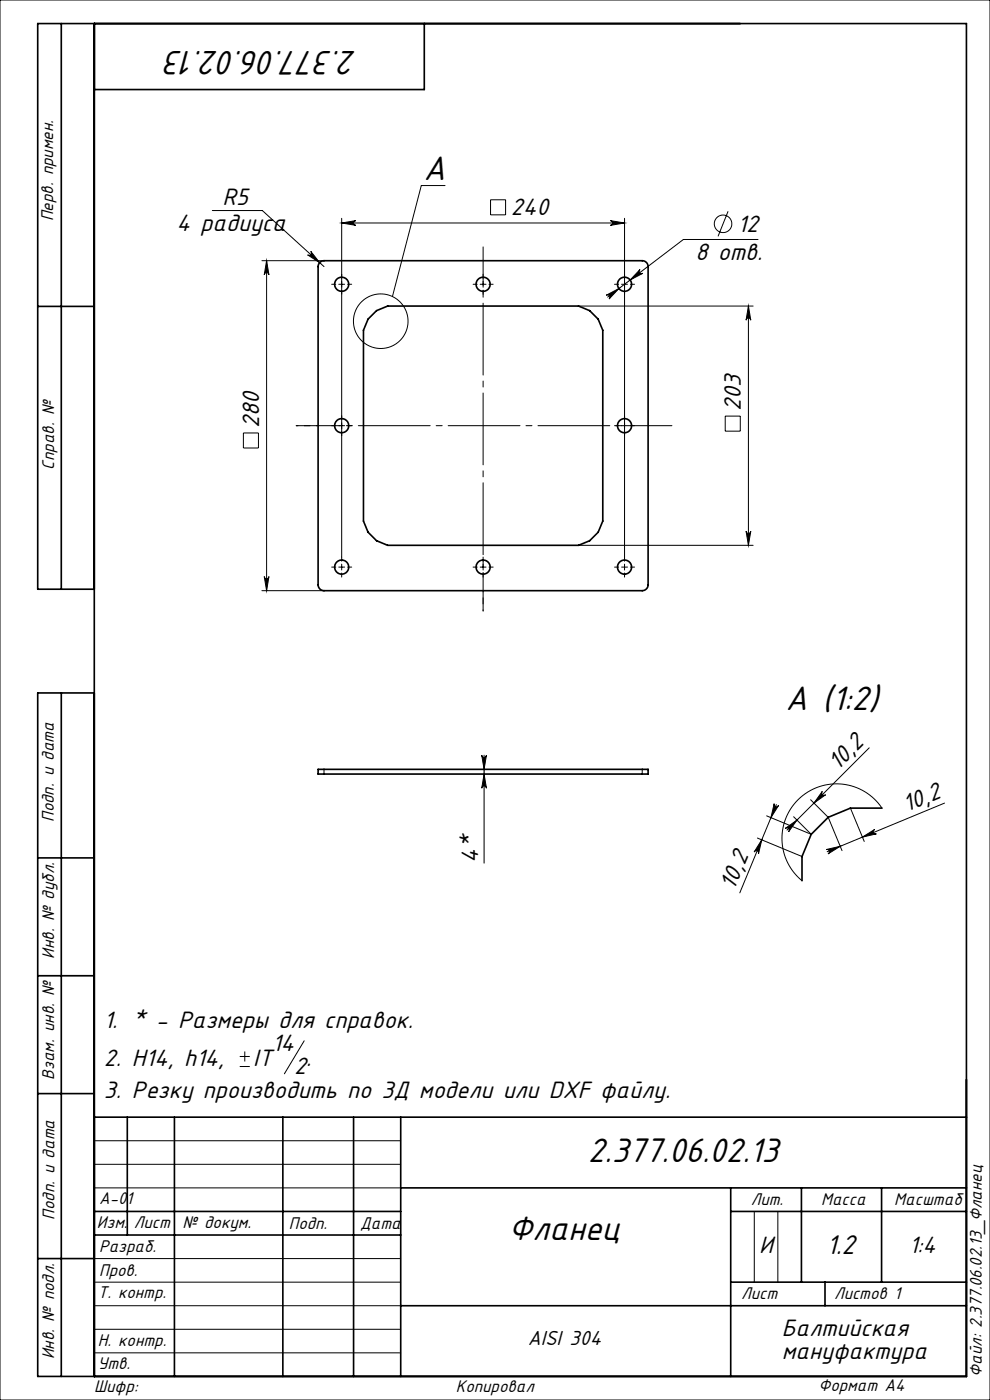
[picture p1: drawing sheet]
<svg xmlns="http://www.w3.org/2000/svg" width="210mm" height="297mm" viewBox="0 0 210 297" stroke-linecap="round" stroke-linejoin="round" font-family="sans-serif">
<g fill="none" stroke="#000" stroke-width=".21">
<path d="M0 0h210v297h-210zM94.4 39.4h-5l-6.2 23.5M45 44.7h10.6l13.1 11.9M55.6 55.3h13.1M56.6 55.3v70M56.6 55.3l.5 3a.5 .5 0 0 0-.5-.5 .5 .5 0 0 0-.5 .5zM65.9 53.3l1.9 2.4-2.6-1.6a.5 .5 0 0 0 .7-.1 .5 .5 0 0 0 0-.7zM72.5 47.3l3-.5a.5 .5 0 0 0-.5 .5 .5 .5 0 0 0 .5 .5zM72.5 46.3v71.9M72.5 47.3h60M102.5 59.7v1.2M104.1 42.4h3.1v3.2h-3.1z"/>
<path d="M129.5 46.8l3 .5-3 .5a.5 .5 0 0 0 .5-.5 .5 .5 0 0 0-.5-.5zM132.5 46.3v71.9M135.8 57.2a.5 .5 0 0 0-.1 .7 .5 .5 0 0 0 .7 .1l-2.7 1.4zM154.4 44.8l-2.1 5.3M160.8 50.8h-15.8l-16.1 12.2M71.9 60.3h1.2M101.9 60.3h1.2M122.7 64.9h37.1M128.6 62.6l2.7-1.4-2.1 2.2a.5 .5 0 0 0 .1-.7 .5 .5 0 0 0-.7-.1zM131.9 60.3h1.2M158.8 64.9l.5 3a.5 .5 0 0 0-.5-.4 .5 .5 0 0 0-.5 .4zM158.8 64.9v50.8"/>
<path d="M51.6 91.8h3.2v3.2h-3.2zM71.9 90.3h1.2M131.9 90.3h1.2M153.8 88.3h3.2v3.2h-3.2zM72.5 119.7v1.2M102.5 119.7v1.2M122.7 115.7h37.1M132.5 119.7v1.2M158.3 112.7a.5 .5 0 0 0 .5 .5 .5 .5 0 0 0 .5-.5l-.5 3zM55.6 125.3h13.1M56.1 122.3a.5 .5 0 0 0 .5 .5 .5 .5 0 0 0 .5-.5l-.5 3zM71.9 120.3h1.2"/>
<path d="M101.9 120.3h1.2M131.9 120.3h1.2M184.4 158.7l-17.5 17.4M68.7 163.2v1M102.2 160.2a.5 .5 0 0 0 .5 .5 .5 .5 0 0 0 .5-.5l-.5 3zM102.7 164.2l.5 3a.5 .5 0 0 0-.5-.5 .5 .5 0 0 0-.5 .5zM102.7 160.2v22.9M136.2 163.2v1M160.7 177.8l9.4 3.9M161.6 178.2l-.7 2.9a.5 .5 0 0 0-.3-.6 .5 .5 0 0 0-.6 .2zM162.6 173.1l9.5 3.9-3.8-3.7M164.2 170.5a.5 .5 0 0 0 .3 .6 .5 .5 0 0 0 .6-.2l-1.6 2.6z"/>
<path d="M164.7 170.7l-7.8 18.7M166.6 175.7l2.5-1.7-1.8 2.4a.5 .5 0 0 0 0-.6 .5 .5 0 0 0-.7-.1zM172 169.7l3.7 3.7 2.9 7.1M174.4 167.9a.5 .5 0 0 0 0 .7 .5 .5 0 0 0 .7 0l-2.4 1.8zM180.4 171.4l2.9 7.1M182.9 177.6l2.6-1.6a.5 .5 0 0 0-.2 .6 .5 .5 0 0 0 .6 .3zM187.1 171.4l-1.6-1.9-2-1.5-2.2-1.1-2.4-.5-2.5-.1-2.4 .5-2.3 1-2 1.5-1.7 1.9-1.2 2.2-.7 2.3-.2 2.5 .3 2.5 .9 2.3 1.3 2.1 1.7 1.7M200.4 170.4l-24.9 10.3M175.3 180.2l2.9-.7-2.6 1.6a.5 .5 0 0 0 .3-.6 .5 .5 0 0 0-.6-.3zM50.9 226.3h2.1M50.9 224.1h2.1M51.9 223.1v2.1"/>
<path d="M64.5 220.8l-4.2 7M20 242h65M20 247h65M20 252h65M160 257v15M165 257v15M20 277h65M20 272h65M20 267h65M20 287h65M20 282h65"/>
<circle cx="153.4" cy="47.5" r="1.86"/>
<circle cx="80.8" cy="68.1" r="5.8"/>
</g>
<g fill="none" stroke="#000" stroke-width=".21" stroke-dasharray="15.2 1.3 1.3 1.3">
<path d="M72.5 59.1v-.9M102.5 59.1v-.9M132.5 59.1v-.9M71.2 60.3h-.8M72.5 61.6v.8M73.7 60.3h.9M101.2 60.3h-.8M102.5 61.6v.8M103.7 60.3h.9M131.2 60.3h-.8M132.5 61.6v.8M133.7 60.3h.9"/>
<path d="M71.2 90.3h-.8M72.5 89.1v-.9M72.5 91.6v.8M73.7 90.3h.9M131.2 90.3h-.8M132.5 89.1v-.9M132.5 91.6v.8M133.7 90.3h.9M72.5 119.1v-.9M102.5 119.1v-.9M132.5 119.1v-.9M71.2 120.3h-.8"/>
<path d="M72.5 121.6v.8M73.7 120.3h.9M101.2 120.3h-.8M102.5 121.6v.8M103.7 120.3h.9M131.2 120.3h-.8M132.5 121.6v.8M133.7 120.3h.9"/>
</g>
<path d="M102.5 125.3v4.3" fill="none" stroke="#000" stroke-width=".21" stroke-dasharray="15.2 1.3 1.3 1.3" stroke-dashoffset="15"/>
<path d="M102.5 129.6v-77.2" fill="none" stroke="#000" stroke-width=".21" stroke-dasharray="15.2 1.3 1.3 1.3" stroke-dashoffset="7.1"/>
<path d="M67.5 90.3h-4.7" fill="none" stroke="#000" stroke-width=".21" stroke-dasharray="15.2 1.3 1.3 1.3" stroke-dashoffset="14.8"/>
<path d="M62.8 90.3h79.7" fill="none" stroke="#000" stroke-width=".21" stroke-dasharray="15.2 1.3 1.3 1.3" stroke-dashoffset="5.9"/>
<g fill="none" stroke="#000" stroke-width=".35">
<path d="M13 5v120M20 5v287M90 5v14h-70M67.8 55.7l.9-.4h67.5a1.25 1.25 0 0 1 1.3 1.3v67.5a1.25 1.25 0 0 1-1.3 1.2h-67.5a1.25 1.25 0 0 1-1.2-1.2v-67.5zM8 65h12M78.1 67.7l1.8-1.8 2.3-1h40.5l2.4 1 1.8 1.8 1 2.4v40.5l-1 2.3-1.8 1.8-2.4 1h-40.5l-2.3-1-1.8-1.8-1-2.3v-40.5zM20 125h-12v-120h197v287h-197v-145h12M13 147v145M67.5 163.2h70v1h-70zM187.1 171.4h-6.7l-4.7 2-3.6 3.6-2 4.7v5.1M8 182h12M8 207h12"/>
<path d="M8 232h12M20 237h185M27 237v25M37 237v55M60 237v55M75 237v55M85 237v55M20 257h65M85 252h120M155 252v40M155 257h50M170 252v20"/>
<path d="M187 252v20M8 267h12M20 262h65M85 277h120M155 272h50M175 272v5"/>
<circle cx="72.5" cy="60.3" r="1.5"/>
<circle cx="102.5" cy="60.3" r="1.5"/>
<circle cx="132.5" cy="60.3" r="1.5"/>
<circle cx="72.5" cy="90.3" r="1.5"/>
<circle cx="132.5" cy="90.3" r="1.5"/>
<circle cx="72.5" cy="120.3" r="1.5"/>
<circle cx="102.5" cy="120.3" r="1.5"/>
<circle cx="132.5" cy="120.3" r="1.5"/>
</g>
<g fill="#000">
<path d="M56.6 55.3l.5 3a.5 .5 0 0 0-.5-.5 .5 .5 0 0 0-.5 .5zM56.1 122.3a.5 .5 0 0 0 .5 .5 .5 .5 0 0 0 .5-.5l-.5 3z"/>
<path d="M72.5 47.3l3-.5a.5 .5 0 0 0-.5 .5 .5 .5 0 0 0 .5 .5zM129.5 46.8l3 .5-3 .5a.5 .5 0 0 0 .5-.5 .5 .5 0 0 0-.5-.5z"/>
<path d="M128.6 62.6a.5 .5 0 0 1 .7 .1 .5 .5 0 0 1-.1 .7l2.1-2.2zM135.8 57.2l-2.1 2.2 2.7-1.4a.5 .5 0 0 1-.7-.1 .5 .5 0 0 1 .1-.7zM65.9 53.3a.5 .5 0 0 1 0 .7 .5 .5 0 0 1-.7 .1l2.6 1.6z"/>
<path d="M158.8 64.9l.5 3a.5 .5 0 0 0-.5-.4 .5 .5 0 0 0-.5 .4zM158.3 112.7a.5 .5 0 0 0 .5 .5 .5 .5 0 0 0 .5-.5l-.5 3zM102.2 160.2a.5 .5 0 0 0 .5 .5 .5 .5 0 0 0 .5-.5l-.5 3zM102.7 164.2l.5 3a.5 .5 0 0 0-.5-.5 .5 .5 0 0 0-.5 .5z"/>
<path d="M166.6 175.7l2.5-1.7-1.8 2.4a.5 .5 0 0 0 0-.6 .5 .5 0 0 0-.7-.1zM174.4 167.9a.5 .5 0 0 0 0 .7 .5 .5 0 0 0 .7 0l-2.4 1.8z"/>
<path d="M161.6 178.2l-.7 2.9a.5 .5 0 0 0-.3-.6 .5 .5 0 0 0-.6 .2zM164.2 170.5a.5 .5 0 0 0 .3 .6 .5 .5 0 0 0 .6-.2l-1.6 2.6z"/>
<path d="M175.3 180.2l2.9-.7-2.6 1.6a.5 .5 0 0 0 .3-.6 .5 .5 0 0 0-.6-.3zM182.9 177.6l2.6-1.6a.5 .5 0 0 0-.2 .6 .5 .5 0 0 0 .6 .3z"/>
</g>
<g font-size="8">
<text x="75.7" y="10.7" transform="rotate(-180 75.7 10.7)">2.377.06.02.13</text>
<text x="89.9" y="38.1">A</text>
<text x="166.6" y="150.7">A (1:2)</text>
<text x="124.7" y="246.6">2.377.06.02.13</text>
<text x="107.8" y="263.1">Фланец</text>
</g>
<text font-size="6.4" x="175.3" y="266">1.2</text>
<g font-size="5.6">
<text x="47.2" y="43.4">R5</text>
<text x="108.4" y="45.7">240</text>
<text x="37.5" y="49">4 радиуса</text>
<text x="156.5" y="49.2">12</text>
<text x="147.5" y="55.2">8 отв.</text>
<text x="157.2" y="87.1" transform="rotate(-90 157.2 87.1)">203</text>
<text x="54.9" y="90.7" transform="rotate(-90 54.9 90.7)">280</text>
<text x="177.7" y="163.5" transform="rotate(-45 177.7 163.5)">10,2</text>
<text x="192.3" y="172.3" transform="rotate(-22 192.3 172.3)">10,2</text>
<text x="101.4" y="183.1" transform="rotate(-90 101.4 183.1)">4*</text>
<text x="155.8" y="188.9" transform="rotate(-68 155.8 188.9)">10,2</text>
<text x="22" y="218.1">1. * - Размеры для справок.</text>
<text x="22" y="226.2">2. Н14, h14,</text>
<text x="53.7" y="226.2">IT</text>
<text x="57.7" y="223">14</text>
<text x="62.4" y="227.9">2</text>
<text x="65" y="226.2">.</text>
<text x="22" y="232.8">3. Резку производить по 3Д модели или DXF файлу.</text>
<text x="161.1" y="265.7">И</text>
<text x="192.9" y="265.8">1:4</text>
<text x="165.9" y="283.4">Балтийская</text>
<text x="165.9" y="288.3">мануфактура</text>
</g>
<text font-size="4.8" x="111.9" y="285.4">AISI 304</text>
<g font-size="4">
<text x="11.3" y="46.9" transform="rotate(-90 11.3 46.9)">Перв. примен.</text>
<text x="11.5" y="99.6" transform="rotate(-90 11.5 99.6)">Справ. №</text>
<text x="11.4" y="174.4" transform="rotate(-90 11.4 174.4)">Подп. и дата</text>
<text x="11.5" y="203.4" transform="rotate(-90 11.5 203.4)">Инв. № дубл.</text>
<text x="11.5" y="229" transform="rotate(-90 11.5 229)">Взам. инв. №</text>
<text x="21" y="255.5">А-01</text>
<text x="159.2" y="255.6">Лит.</text>
<text x="174.2" y="255.6">Масса</text>
<text x="189.7" y="255.6">Масштаб</text>
<text x="11.5" y="258.8" transform="rotate(-90 11.5 258.8)">Подп. и дата</text>
<text x="20.6" y="260.5">Изм.</text>
<text x="28.4" y="260.5">Лист</text>
<text x="38.7" y="260.5">№ докум.</text>
<text x="61.3" y="260.6">Подп.</text>
<text x="76.4" y="260.6">Дата</text>
<text x="21" y="265.6">Разраб.</text>
<text x="20.7" y="275.4">Т. контр.</text>
<text x="21" y="270.8">Пров.</text>
<text x="157.2" y="275.6">Лист</text>
<text x="176.9" y="275.6">Листов 1</text>
<text x="20.7" y="285.6">Н. контр.</text>
<text x="11.5" y="288.4" transform="rotate(-90 11.5 288.4)">Инв. № подл.</text>
<text x="20.7" y="290.4">Утв.</text>
<text x="208.3" y="292.1" transform="rotate(-90 208.3 292.1)">Файл: 2.377.06.02.13_Фланец</text>
<text x="20" y="295.3">Шифр:</text>
<text x="96.7" y="295.3">Копировал</text>
<text x="173.6" y="295.1">Формат A4</text>
</g>
</svg>
